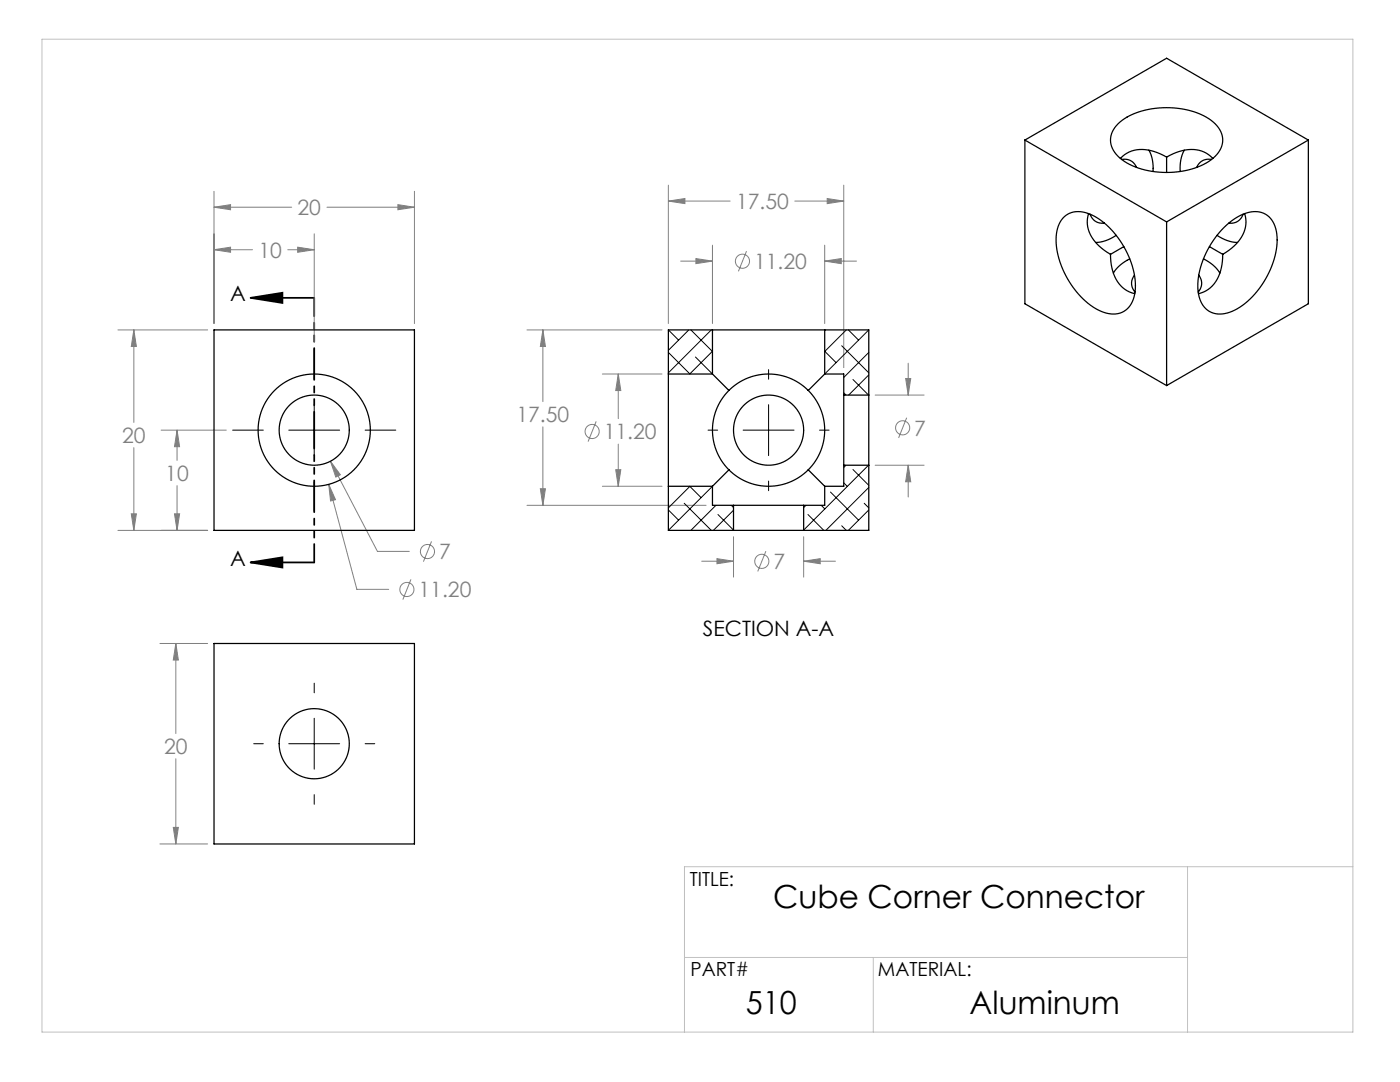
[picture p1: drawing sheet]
<svg xmlns="http://www.w3.org/2000/svg" width="279mm" height="216mm" viewBox="0 0 279 216" stroke-linecap="round" stroke-linejoin="round" font-family="sans-serif">
<g fill="none" stroke="#808080" stroke-width=".2">
<path d="M42.7 38.2v26.4M82.7 38.2v26.4M133.4 36.9v27.7M165.1 39.6l3.3 .5-3.3 .5zM168.4 36.9v36.5M42.7 41.3l3.3-.5v1.1zM42.7 49.8l3.3-.5v1zM42.7 41.3h15.5M42.7 49.8h7.7M57.4 49.8h5.3M59.4 49.3l3.3 .5-3.3 .5zM62.7 46.7v21.6"/>
<path d="M65.3 41.3h17.4M79.4 40.8l3.3 .5-3.3 .6zM133.4 40.1l3.3-.5v1zM133.4 40.1h12.3M135.8 52.1h6.4M138.9 51.6l3.3 .5-3.3 .5zM142.2 48.9v15.7M149 50.1l-1.6 4M158.6 40.1h9.8M164.6 52.1l3.3-.5v1zM164.6 48.9v15.7M164.6 52.1h6.3"/>
<path d="M23.5 65.8h17.9M26.7 65.8l.5 3.3h-1zM26.7 65.8v18.5M105.2 65.8h26.9M108.3 65.8l.6 3.3h-1.1zM108.3 65.8v14.3M120.2 74.6h11.9M123.4 74.6l.5 3.3h-1zM123.4 74.6v8.9M174.7 78.8h9.7M180.7 75.5h1.1l-.5 3.3zM181.3 72.5v6.3"/>
<path d="M26.7 89.3v16.5M32.2 85.8h13M35.3 85.8l.5 3.3h-1zM35.3 85.8v6.1M35.3 96.9v8.9M65.6 96.6l1.4 3.1-1 .3zM65.6 96.6l5.6 21h6.4M65.9 92l2 2.7-.9 .5zM65.9 92l9.4 18h6.4M107.8 97.5h1.1l-.6 3.3zM108.3 85.2v15.6M119 84.1l-1.6 4"/>
<path d="M120.2 97h11.9M122.9 93.7h1l-.5 3.3zM123.4 88.6v8.4M174.7 92.8h9.7M180.9 83.3l-1.6 4.1M181.3 92.8l.5 3.3h-1.1zM181.3 92.8v6.4M23.5 105.8h17.9M26.2 102.5h1l-.5 3.3zM34.8 102.5h1l-.5 3.3zM82 115.6l-1.6 4M86.1 108l-1.6 4.1"/>
<path d="M105.2 100.8h35.7M140 112h6.4M143.1 111.5l3.3 .5-3.3 .5zM146.4 107.1v8.1M152.8 110l-1.6 4M160.4 107.1v8.1M160.4 112h6.3M160.4 112l3.3-.5v1zM31.9 128.4h9.5M35.1 128.4l.5 3.3h-1zM35.1 128.4v18M35.1 151.4v17"/>
<path d="M31.9 168.4h9.5M34.6 165.1h1l-.5 3.3z"/>
<circle cx="148.2" cy="52.1" r="1.41"/>
<circle cx="118.2" cy="86.1" r="1.41"/>
<circle cx="180.1" cy="85.4" r="1.41"/>
<circle cx="81.2" cy="117.6" r="1.41"/>
<circle cx="85.3" cy="110.1" r="1.41"/>
<circle cx="152" cy="112" r="1.41"/>
</g>
<path d="M50 59.4l6.4-1v2zM50 59.4h12.7M50 112.2l6.4-1v2zM50 112.2h12.7" fill="none" stroke="#000" stroke-width=".35"/>
<g fill="none" stroke="#000" stroke-width=".2">
<path d="M62.7 69.6v6.1M153.4 73.8v1.9M46.4 85.8h6.1M57.6 85.8h10.2M62.7 80.8v10.1M62.7 96v6.1M72.9 85.8h6.1M141.3 85.8h1.9M148.3 85.8h10.2M153.4 80.8v10.1M153.4 96v1.9M163.5 85.8h2"/>
<path d="M62.7 136.3v1.9M50.6 148.4h1.9M57.6 148.4h10.2M62.7 143.3v10.2M62.7 158.6v1.9M72.9 148.4h1.9"/>
</g>
<path d="M62.7 85.8v26.4M62.7 85.8v-26.4" fill="none" stroke="#000" stroke-width=".35" stroke-dasharray="6.3 1.3 1.3 1.3 1.3 1.3" stroke-dashoffset="2.7"/>
<path d="M8.4 7.8h261.6v198.1h-261.6zM237 172.9v33M270 172.9h-133.4v33M136.6 191h100.4M174.3 191v14.9" fill="none" stroke="#c0c0c0" stroke-width=".2"/>
<path d="M50 112.2l6.4-1v2zM50 59.4l6.4-1v2z" fill="#000"/>
<path d="M26.7 65.8l.5 3.3h-1zM26.2 102.5h1l-.5 3.3zM79.4 40.8l3.3 .5-3.3 .6zM42.7 41.3l3.3-.5v1.1zM34.8 102.5h1l-.5 3.3zM35.3 85.8l.5 3.3h-1zM42.7 49.8l3.3-.5v1zM59.4 49.3l3.3 .5-3.3 .5zM65.6 96.6l.4 3.4 1-.3zM65.9 92l1.1 3.2 .9-.5zM35.1 128.4l.5 3.3h-1zM34.6 165.1h1l-.5 3.3zM133.4 40.1l3.3-.5v1zM165.1 39.6l3.3 .5-3.3 .5zM108.3 65.8l.6 3.3h-1.1zM107.8 97.5h1.1l-.6 3.3zM164.6 52.1l3.3-.5v1zM138.9 51.6l3.3 .5-3.3 .5zM123.4 74.6l.5 3.3h-1zM122.9 93.7h1l-.5 3.3zM143.1 111.5l3.3 .5-3.3 .5zM160.4 112l3.3-.5v1zM181.3 92.8l.5 3.3h-1.1zM180.7 75.5h1.1l-.5 3.3z" fill="#808080"/>
<g fill="none" stroke="#000" stroke-width=".25">
<path d="M204.5 27.9l28.3 16.4M204.5 27.9v32.7l28.3 16.3M204.5 27.9l28.3-16.3 28.3 16.3M223.1 24.7a15.1 15.1 0 0 1 11.9-3.1 11.2 11.2 0 0 1 8.4 4.3 4.3 4.3 0 0 1-1.3 5.6 16.2 16.2 0 0 1-12.9 2.6 10.3 10.3 0 0 1-7-4.1 4.1 4.1 0 0 1 .9-5.3zM223.8 31.8a2.55 2.55 0 0 1 3 1.6M229.3 30a7.6 7.6 0 0 1 .8 4.2M232.8 31.3a7.9 7.9 0 0 1 7.9-.7l1.3 1M232.8 31.3a7.9 7.9 0 0 0-7.9-.7l-1.3 1M232.8 31.3v3.1M236.4 30a7.6 7.6 0 0 0-.9 4.2M241.8 31.8a2.55 2.55 0 0 0-3 1.6M261.1 27.9l-28.3 16.4"/>
<path d="M261.1 27.9v32.7l-28.3 16.3M212.4 43.2a4.9 4.9 0 0 1 5.8-.2 17 17 0 0 1 8.3 15.2 4.5 4.5 0 0 1-4.3 4.5 11.2 11.2 0 0 1-7.9-5.2 15.7 15.7 0 0 1-3.4-11.3l.7-1.9zM217.2 42.6a6.3 6.3 0 0 0 2.7 7l1.7 1.1M217.5 42.7a2.55 2.55 0 0 0 2.9 1.8M221.6 50.7a7.9 7.9 0 0 0 3.3 7.3l1.6 .6M222.8 47a7.6 7.6 0 0 1-4.1 1.4M224.3 49.2l-2.7 1.5M225.5 51.7a7.6 7.6 0 0 0-3.3 2.8M226.4 54.9a2.55 2.55 0 0 0 .1 3.4M232.8 44.3v32.6M239.2 54.9a2.55 2.55 0 0 1-.1 3.4M240.2 51.7a7.6 7.6 0 0 1 3.3 2.8"/>
<path d="M241.4 49.2l2.6 1.5M242.9 47a7.6 7.6 0 0 0 4.1 1.4M244 50.7a7.9 7.9 0 0 1-3.3 7.3l-1.5 .6M244.4 45.3a8.4 8.4 0 0 1 7-3 4.8 4.8 0 0 1 3.5 5 17 17 0 0 1-9 14.8 4.5 4.5 0 0 1-6-1.5 11.2 11.2 0 0 1 .5-9.4 18.7 18.7 0 0 1 4-5.9zM248.1 42.7a2.55 2.55 0 0 1-2.9 1.8M248.4 42.6a6.3 6.3 0 0 1-2.7 7l-1.7 1.1M42.7 65.8h40v40h-40zM133.4 74.6v22.4M133.4 74.6h8.8M142.2 74.6l3.3 3.3M142.2 65.8h22.4M142.2 65.8h-8.8v8.8"/>
<path d="M142.2 65.8v8.8M145.5 77.9a11.2 11.2 0 0 1 15.8 0M145.5 77.9a11.2 11.2 0 0 0 0 15.9M161.3 77.9a11.2 11.2 0 0 1 0 15.9M164.6 74.6l-3.3 3.3M164.6 65.8h8.8v13M164.6 74.6h3.8v4.2M164.6 65.8v8.8M168.4 78.8v14M168.4 78.8h5M173.4 78.8v14M133.4 97v8.8h13"/>
<path d="M133.4 97h8.8M142.2 97v3.8h4.2M145.5 93.8a11.2 11.2 0 0 0 15.8 0M145.5 93.8l-3.3 3.2M161.3 93.8l3.3 3.2M164.6 97v3.8h-4.2M168.4 92.8v4.2h-3.8M168.4 92.8h5M173.4 92.8v13h-13M146.4 100.8h14M146.4 105.8h14M146.4 100.8v5"/>
<path d="M160.4 100.8v5M42.7 128.4h40v40h-40z"/>
<circle cx="62.7" cy="85.8" r="11.2"/>
<circle cx="62.7" cy="85.8" r="7"/>
<circle cx="153.4" cy="85.8" r="7"/>
<circle cx="62.7" cy="148.4" r="7"/>
</g>
<g fill="none" stroke="#000" stroke-width=".2">
<path d="M133.4 70.3l4.3 4.3M133.4 65.8l2 2.1M137.5 65.8l-4.1 4.1M137.9 65.8l4.3 4.3M138.8 71.2l3.4 3.4M142 65.8l-8.6 8.6M142.2 70.1l-4.6 4.5M142.2 74.6h-.1M164.6 74.6h.1M164.6 70.1l2.3 2.3M168 69l5.4 5.4M168.4 78.4l.4 .4"/>
<path d="M168.9 65.8l-4.3 4.3M169.3 65.8l2 2.1M170.2 75.7l3.1 3.1M173.4 70.3l-5 5M173.4 74.8l-4 4M173.4 65.8l-8.8 8.8M137.6 97l2.3 2.3M137.7 97l-4.3 4.3M142.1 97l.1 .1M142.2 97l-8.8 8.8M164.6 97v.1M165.7 98.2l5.6 5.6"/>
<path d="M168.4 96.3l.7 .8M168.8 92.8l-.4 .5M170.2 93.7l3.2 3.2M173.3 92.8l-12.9 13M173.4 97.3l-8.6 8.5M133.4 101.8l2 2M136.5 100.4l5.5 5.4M142.9 100.8l-5 5M143.3 102.7l3.1 3.1M145.9 100.8l.5 .5M146.4 101.8l-4 4M160.8 100.8l-.4 .5"/>
<path d="M161.2 102.7l3.2 3.1M163.9 100.8l.7 .7M168 104.9l.9 .9M172.5 100.4l.9 .9M173.4 101.8l-4.1 4"/>
</g>
<g font-size="6.3">
<text x="154.3" y="181.3">Cube Corner Connector</text>
<text x="148.9" y="202.3">510</text>
<text x="193.5" y="202.3">Aluminum</text>
</g>
<g font-size="4.2" fill="#808080">
<text x="146.9" y="41.7">17.50</text>
<text x="59.4" y="42.9">20</text>
<text x="51.6" y="51.4">10</text>
<text x="150.5" y="53.7">11.20</text>
<text x="24.4" y="88.4">20</text>
<text x="103.1" y="84.3">17.50</text>
<text x="120.5" y="87.7">11.20</text>
<text x="182.5" y="86.9">7</text>
<text x="33" y="96">10</text>
<text x="87.6" y="111.6">7</text>
<text x="154.4" y="113.6">7</text>
<text x="83.5" y="119.2">11.20</text>
<text x="32.7" y="150.5">20</text>
</g>
<g font-size="4.2">
<text x="45.9" y="60.1">A</text>
<text x="45.9" y="112.9">A</text>
<text x="140.3" y="126.9">SECTION A-A</text>
</g>
<g font-size="3.9">
<text x="137.7" y="176.8">TITLE:</text>
<text x="137.8" y="194.8">PART#</text>
<text x="175.2" y="194.8">MATERIAL:</text>
</g>
</svg>
